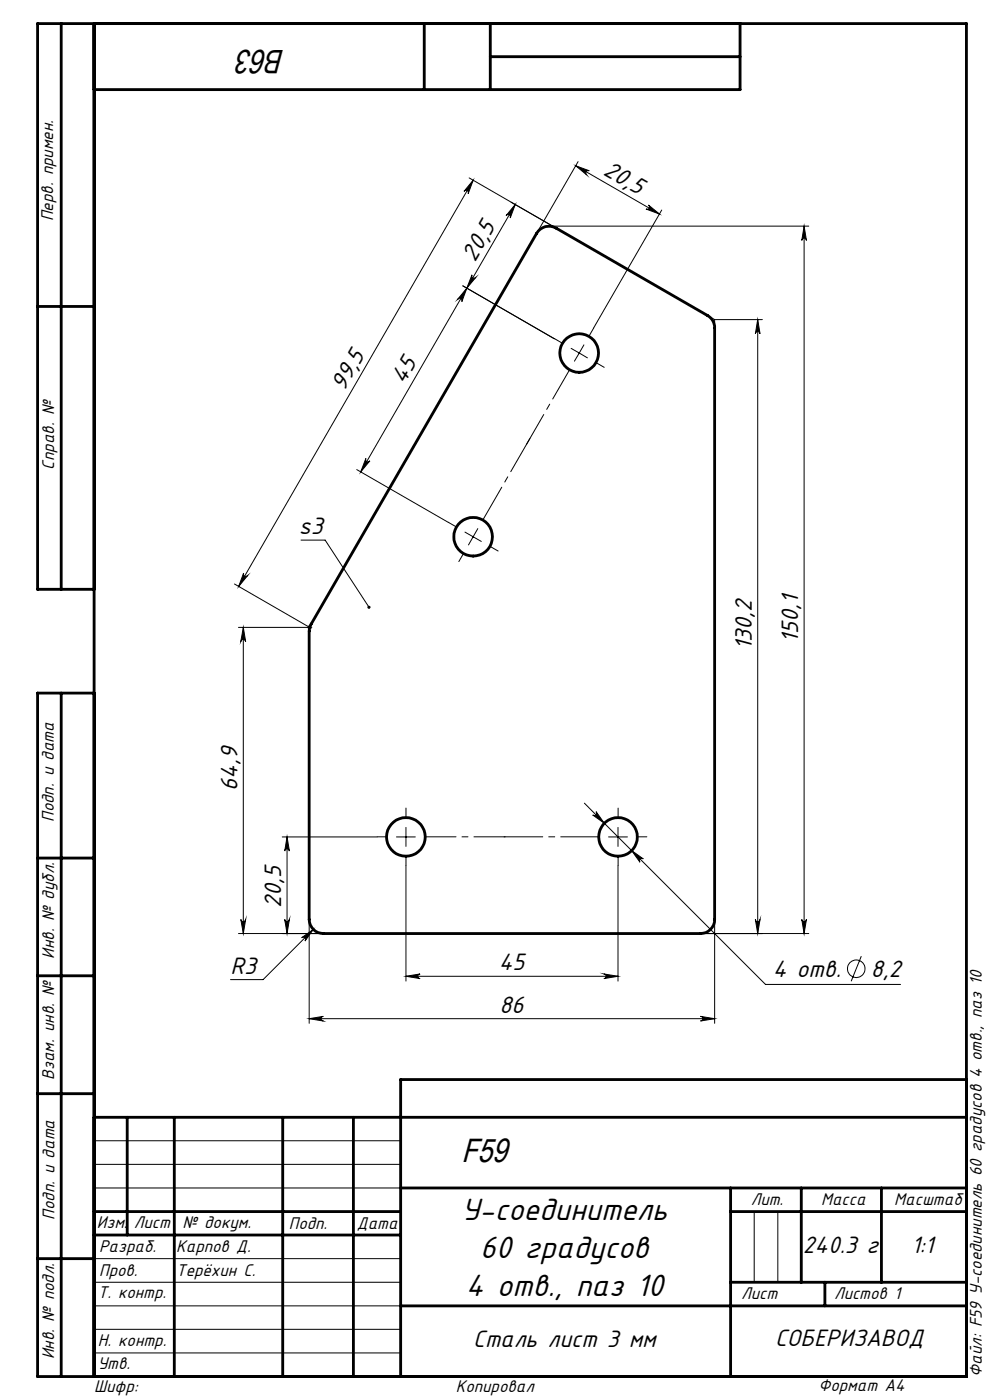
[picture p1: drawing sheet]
<svg xmlns="http://www.w3.org/2000/svg" width="210mm" height="297mm" viewBox="0 0 210 297" stroke-linecap="round" stroke-linejoin="round" font-family="sans-serif">
<g fill="none" stroke="#000" stroke-width=".21">
<path d="M99.5 37.7l18.5 10.7M100.4 38.2l-1.1 2.9a.51 .51 0 0 0-.2-.7 .51 .51 0 0 0-.7 .2zM100.4 38.2l-49.8 86.2M122.1 35.2l2.9 1a.52 .52 0 0 0-.7 .2 .52 .52 0 0 0 .2 .7zM122.1 35.2l17.8 10.2M122.6 34.3l-8.8 15.2M100.1 58.3a.49 .49 0 0 0 .2 .7 .49 .49 0 0 0 .7-.2l-2 2.3zM109.3 43.4l-1.1 2.8a.51 .51 0 0 0-.2-.6 .51 .51 0 0 0-.6 .2zM109.3 43.4l-32.8 56.7M116.5 48h55.1M137.5 43.5l2.4 1.9-2.9-1.1a.5 .5 0 0 0 .7-.1 .5 .5 0 0 0-.2-.7zM140.4 44.6l-14.5 25"/>
<path d="M170.6 48l.5 3a.49 .49 0 0 0-.5-.5 .49 .49 0 0 0-.5 .5zM170.6 48v150M98.2 60.6l19.4 11.3M99 61.1l-1 2.9a.51 .51 0 0 0-.2-.7 .51 .51 0 0 0-.7 .2zM121.1 73.9l1.8 1M122.9 74.9l-1.1 1.7M122.9 74.9l1.7 1M123.9 73.2l-1 1.7M150.1 67l1.5 .8M151.6 67.8h10.1M151.6 67.8v1.8M160.7 67.8l.5 3a.49 .49 0 0 0-.5-.5 .49 .49 0 0 0-.5 .5z"/>
<path d="M160.7 67.8v130.2M75.7 99.6l19.4 11.2M77.6 97.3a.49 .49 0 0 0 .2 .6 .49 .49 0 0 0 .7-.1l-2 2.3zM63.9 114.6h5.1l9.3 14.2M98.6 112.9l3.5 2M101.4 112.1l-2 3.5M49.7 123.9l16 9.2M50.6 133.1h15.6M51.6 133.1v64.9M51.6 133.1l.5 3a.51 .51 0 0 0-.5-.5 .51 .51 0 0 0-.5 .5zM51.7 121.6a.51 .51 0 0 0 .2 .6 .51 .51 0 0 0 .7-.1l-2 2.3zM65.3 132.7l.7 .8"/>
<path d="M65.7 132.6v1M66 132.7l-.7 .8M59.9 177.5h20.1M60.9 177.5v20.5M60.9 177.5l.5 3a.49 .49 0 0 0-.5-.4 .49 .49 0 0 0-.5 .4zM84.1 177.5h4M86.1 175.5v4.1M124 170.4l38.4 38.4h28.6M125.7 172.9a.5 .5 0 0 0 .7 0 .5 .5 0 0 0 0-.7l1.8 2.5zM129.1 177.5h4M131.1 175.5v4.1M50.6 198h18"/>
<path d="M51.1 195a.51 .51 0 0 0 .5 .5 .51 .51 0 0 0 .5-.5l-.5 3zM60.4 195a.49 .49 0 0 0 .5 .5 .49 .49 0 0 0 .5-.5l-.5 3zM64 198.9l2.5-1.7-1.8 2.4a.5 .5 0 0 0 0-.6 .5 .5 0 0 0-.7-.1zM65.6 195v22.1M66.5 197.2l-10.7 10.6h-6.9M86.1 183.7v24.4M131.1 183.7v24.4M134 180.4l2.5 1.8a.5 .5 0 0 0-.7 0 .5 .5 0 0 0-.1 .7zM148.6 198h23M151.6 195v22.1M160.2 195a.49 .49 0 0 0 .5 .5 .49 .49 0 0 0 .5-.5l-.5 3zM170.1 195a.49 .49 0 0 0 .5 .5 .49 .49 0 0 0 .5-.5l-.5 3z"/>
<path d="M65.6 216.1h86M65.6 216.1l3-.5a.49 .49 0 0 0-.5 .5 .49 .49 0 0 0 .5 .5zM86.1 207.1l3-.5a.49 .49 0 0 0-.5 .5 .49 .49 0 0 0 .5 .5zM86.1 207.1h45M128.1 206.6l3 .5-3 .5a.49 .49 0 0 0 .5-.5 .49 .49 0 0 0-.5-.5zM148.6 215.6l3 .5-3 .5a.49 .49 0 0 0 .5-.5 .49 .49 0 0 0-.5-.5zM182.7 202.8l-2.1 5.4M20 242h65M20 247h65M20 252h65M160 257v15M165 257v15"/>
<path d="M20 277h65M20 272h65M20 267h65M20 287h65M20 282h65"/>
<circle cx="181.6" cy="205.5" r="1.86"/>
</g>
<path d="M119.4 72.9l-1.8-1.1M124.9 71.4l1-1.8M126.3 76.9l1.9 1M96.9 111.9l-1.8-1.1M98.4 117.3l-1.1 1.8M103.8 115.9l1.9 1M82.1 177.5h-2.1M86.1 173.5v-2.1M131.1 173.5v-2.1M135.1 177.5h2.1M86.1 181.5v2.1M131.1 181.5v2.1" fill="none" stroke="#000" stroke-width=".21" stroke-dasharray="15.2 1.3 1.3 1.3"/>
<path d="M90.1 177.5h17.1" fill="none" stroke="#000" stroke-width=".21" stroke-dasharray="15.2 1.3 1.3 1.3" stroke-dashoffset="8.6"/>
<path d="M102.4 110.4l10-17.4M127.1 177.5h-20.1" fill="none" stroke="#000" stroke-width=".21" stroke-dasharray="15.2 1.3 1.3 1.3" stroke-dashoffset="7.1"/>
<path d="M120.9 78.3l-9.2 15.9" fill="none" stroke="#000" stroke-width=".21" stroke-dasharray="15.2 1.3 1.3 1.3" stroke-dashoffset="8"/>
<g fill="none" stroke="#000" stroke-width=".6">
<path d="M13 5v120M20 5v287M90 5v14M104 5v14M104 12h53M157 5v14h-137M114.2 49a3 3 0 0 1 3.8-.6l32.1 18.6a2.94 2.94 0 0 1 1.5 2.6v125.4a3 3 0 0 1-3 3h-80a3 3 0 0 1-3-3l.1-61.9zM8 65h12M20 125h-12v-120h197v287h-197v-145h12M13 147v145M8 182h12M8 207h12"/>
<path d="M8 232h12M20 237h185M27 237v25M37 237v55M60 237v55M75 237v55M205 229h-120v63M20 257h65M85 252h120M155 252v40M155 257h50M170 252v20"/>
<path d="M187 252v20M8 267h12M20 262h65M85 277h120M155 272h50M175 272v5"/>
<circle cx="122.9" cy="74.9" r="4.1"/>
<circle cx="100.4" cy="113.9" r="4.1"/>
<circle cx="86.1" cy="177.5" r="4.1"/>
<circle cx="131.1" cy="177.5" r="4.1"/>
</g>
<g fill="#000">
<path d="M78 128.6l.3-.1a.32 .32 0 0 1 .3 .2 .32 .32 0 0 1-.1 .4l-.2-.3 .2 .3a.34 .34 0 0 1-.5-.1 .34 .34 0 0 1 0-.4z"/>
<path d="M100.1 58.3a.49 .49 0 0 0 .2 .7 .49 .49 0 0 0 .7-.2l-2 2.3zM109.3 43.4l-1.1 2.8a.51 .51 0 0 0-.2-.6 .51 .51 0 0 0-.6 .2z"/>
<path d="M137.5 43.5l2.4 1.9-2.9-1.1a.5 .5 0 0 0 .7-.1 .5 .5 0 0 0-.2-.7zM122.1 35.2l2.9 1a.52 .52 0 0 0-.7 .2 .52 .52 0 0 0 .2 .7z"/>
<path d="M170.6 48l.5 3a.49 .49 0 0 0-.5-.5 .49 .49 0 0 0-.5 .5zM170.1 195a.49 .49 0 0 0 .5 .5 .49 .49 0 0 0 .5-.5l-.5 3z"/>
<path d="M160.7 67.8l.5 3a.49 .49 0 0 0-.5-.5 .49 .49 0 0 0-.5 .5zM160.2 195a.49 .49 0 0 0 .5 .5 .49 .49 0 0 0 .5-.5l-.5 3z"/>
<path d="M77.6 97.3a.49 .49 0 0 0 .2 .6 .49 .49 0 0 0 .7-.1l-2 2.3zM99 61.1l-1 2.9a.51 .51 0 0 0-.2-.7 .51 .51 0 0 0-.7 .2z"/>
<path d="M51.7 121.6a.51 .51 0 0 0 .2 .6 .51 .51 0 0 0 .7-.1l-2 2.3zM100.4 38.2l-1.1 2.9a.51 .51 0 0 0-.2-.7 .51 .51 0 0 0-.7 .2z"/>
<path d="M51.6 133.1l.5 3a.51 .51 0 0 0-.5-.5 .51 .51 0 0 0-.5 .5zM51.1 195a.51 .51 0 0 0 .5 .5 .51 .51 0 0 0 .5-.5l-.5 3z"/>
<path d="M60.4 195a.49 .49 0 0 0 .5 .5 .49 .49 0 0 0 .5-.5l-.5 3zM60.9 177.5l.5 3a.49 .49 0 0 0-.5-.4 .49 .49 0 0 0-.5 .4z"/>
<path d="M86.1 207.1l3-.5a.49 .49 0 0 0-.5 .5 .49 .49 0 0 0 .5 .5zM128.1 206.6l3 .5-3 .5a.49 .49 0 0 0 .5-.5 .49 .49 0 0 0-.5-.5zM65.6 216.1l3-.5a.49 .49 0 0 0-.5 .5 .49 .49 0 0 0 .5 .5zM148.6 215.6l3 .5-3 .5a.49 .49 0 0 0 .5-.5 .49 .49 0 0 0-.5-.5zM64 198.9a.5 .5 0 0 1 .7 0 .5 .5 0 0 1 0 .7l1.8-2.4zM126.4 172.2a.5 .5 0 0 1 0 .7 .5 .5 0 0 1-.7 0l2.5 1.8zM134 180.4l1.7 2.5a.5 .5 0 0 1 .1-.7 .5 .5 0 0 1 .7 0z"/>
</g>
<g font-size="7.3">
<text x="97.9" y="258.8">У-соединитель</text>
<text x="101.9" y="266.8">60 градусов</text>
<text x="98.8" y="274.9">4 отв., паз 10</text>
</g>
<g font-size="7.1">
<text x="60.4" y="10.6" transform="rotate(-180 60.4 10.6)">B63</text>
<text x="97.9" y="246.5">F59</text>
</g>
<g font-size="5.6">
<text x="127.7" y="36.9" transform="rotate(30 127.7 36.9)">20,5</text>
<text x="100.7" y="55.7" transform="rotate(-60 100.7 55.7)">20,5</text>
<text x="73" y="83.1" transform="rotate(-60 73 83.1)">99,5</text>
<text x="85.8" y="81.6" transform="rotate(-60 85.8 81.6)">45</text>
<text x="63.4" y="113.3">s3</text>
<text x="159.5" y="138" transform="rotate(-90 159.5 138)">130,2</text>
<text x="169.3" y="136.3" transform="rotate(-90 169.3 136.3)">150,1</text>
<text x="50.4" y="167.7" transform="rotate(-90 50.4 167.7)">64,9</text>
<text x="59.6" y="192.6" transform="rotate(-90 59.6 192.6)">20,5</text>
<text x="48.9" y="206.6">R3</text>
<text x="105.8" y="205.8">45</text>
<text x="163.9" y="207.2">4 отв.</text>
<text x="184.7" y="207.2">8,2</text>
<text x="106" y="214.8">86</text>
<text x="170.3" y="265.7">240.3 г</text>
<text x="193.4" y="265.8">1:1</text>
<text x="100.4" y="285.8">Сталь лист 3 мм</text>
<text x="164.4" y="285.6">СОБЕРИЗАВОД</text>
</g>
<g font-size="4">
<text x="11.3" y="46.9" transform="rotate(-90 11.3 46.9)">Перв. примен.</text>
<text x="11.5" y="99.6" transform="rotate(-90 11.5 99.6)">Справ. №</text>
<text x="11.4" y="174.4" transform="rotate(-90 11.4 174.4)">Подп. и дата</text>
<text x="11.5" y="203.4" transform="rotate(-90 11.5 203.4)">Инв. № дубл.</text>
<text x="11.5" y="229" transform="rotate(-90 11.5 229)">Взам. инв. №</text>
<text x="159.2" y="255.6">Лит.</text>
<text x="174.2" y="255.6">Масса</text>
<text x="189.7" y="255.6">Масштаб</text>
<text x="11.5" y="258.8" transform="rotate(-90 11.5 258.8)">Подп. и дата</text>
<text x="20.6" y="260.5">Изм.</text>
<text x="28.4" y="260.5">Лист</text>
<text x="38.7" y="260.5">№ докум.</text>
<text x="61.3" y="260.6">Подп.</text>
<text x="75.7" y="260.6">Дата</text>
<text x="21" y="265.6">Разраб.</text>
<text x="37.4" y="265.6">Карпов Д.</text>
<text x="20.7" y="275.4">Т. контр.</text>
<text x="21" y="270.8">Пров.</text>
<text x="37.4" y="270.8">Терёхин С.</text>
<text x="157.2" y="275.6">Лист</text>
<text x="176.9" y="275.6">Листов 1</text>
<text x="20.7" y="285.6">Н. контр.</text>
<text x="11.5" y="288.4" transform="rotate(-90 11.5 288.4)">Инв. № подл.</text>
<text x="20.7" y="290.4">Утв.</text>
<text x="208.3" y="292.1" transform="rotate(-90 208.3 292.1)">Файл: F59 У-соединитель 60 градусов 4 отв., паз 10</text>
<text x="20" y="295.3">Шифр:</text>
<text x="96.7" y="295.3">Копировал</text>
<text x="173.6" y="295.1">Формат A4</text>
</g>
</svg>
